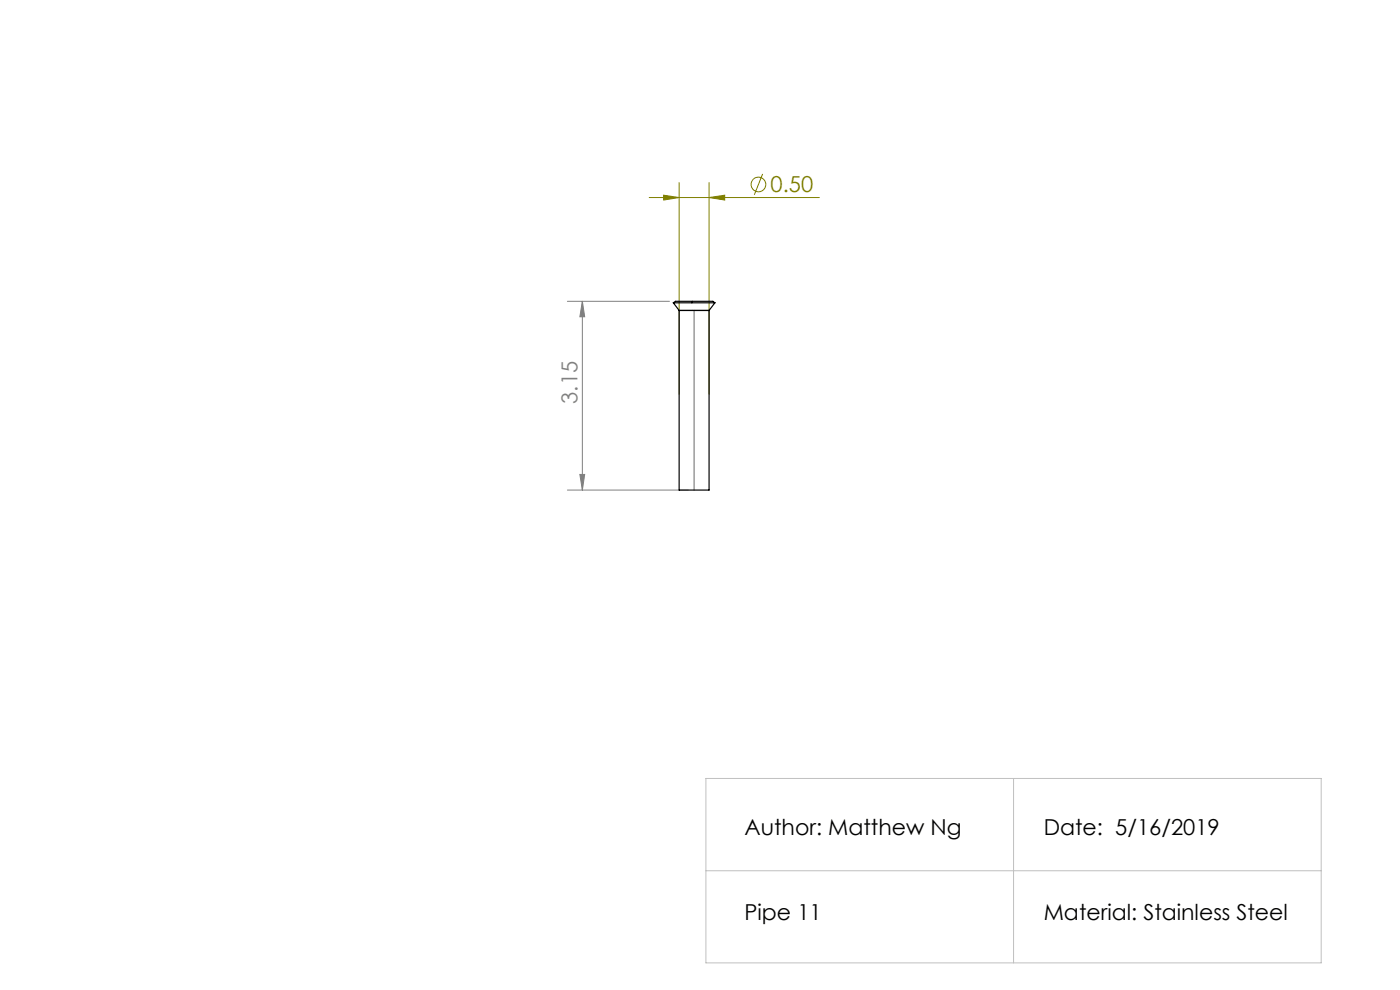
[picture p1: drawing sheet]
<svg xmlns="http://www.w3.org/2000/svg" width="297mm" height="210mm" viewBox="0 0 297 210" stroke-linecap="round" stroke-linejoin="round" font-family="sans-serif">
<g fill="none" stroke="#808000" stroke-width=".21">
<path d="M144.1 38.7v44.9M150.4 38.7v44.9M161.8 36.9l-1.8 4.4M137.7 41.9h36.1M140.8 41.4l3.3 .5-3.3 .5zM150.4 41.9l3.3-.5v1z"/>
<circle cx="160.9" cy="39.1" r="1.56"/>
</g>
<path d="M120.4 63.9h21.6M123.5 63.9v40.1M123.5 63.9l.5 3.3h-1zM120.4 104h25.6M123 100.6h1l-.5 3.4z" fill="none" stroke="#808080" stroke-width=".21"/>
<path d="M149.8 165.1h130.5v39.1h-130.5zM215 165.1v39.1M149.8 184.7h130.5" fill="none" stroke="#c0c0c0" stroke-width=".21"/>
<path d="M147.2 65.9v38.1" fill="none" stroke="#808080" stroke-width=".25"/>
<path d="M140.8 41.4l3.3 .5-3.3 .5zM150.4 41.9l3.3-.5v1z" fill="#808000"/>
<path d="M123 100.6h1l-.5 3.4zM123.5 63.9l.5 3.3h-1z" fill="#808080"/>
<path d="M142.8 64.2h8.9M142.8 64.2l.5-.3h7.9l.5 .3M142.8 64.2l1.3 1.7M144.1 65.9h6.3M144.1 65.9v38.1h6.3v-38.1M151.7 64.2l-1.3 1.7" fill="none" stroke="#000" stroke-width=".25"/>
<text font-size="4.7" fill="#808000" x="163.5" y="40.8">0.50</text>
<text font-size="4.7" fill="#808080" x="122.5" y="85.6" transform="rotate(-90 122.5 85.6)">3.15</text>
<g font-size="4.7">
<text x="157.9" y="177.1">Author: Matthew Ng</text>
<text x="221.4" y="177.1">Date: 5/16/2019</text>
<text x="157.9" y="195.2">Pipe 11</text>
<text x="221.4" y="195.2">Material: Stainless Steel</text>
</g>
</svg>
